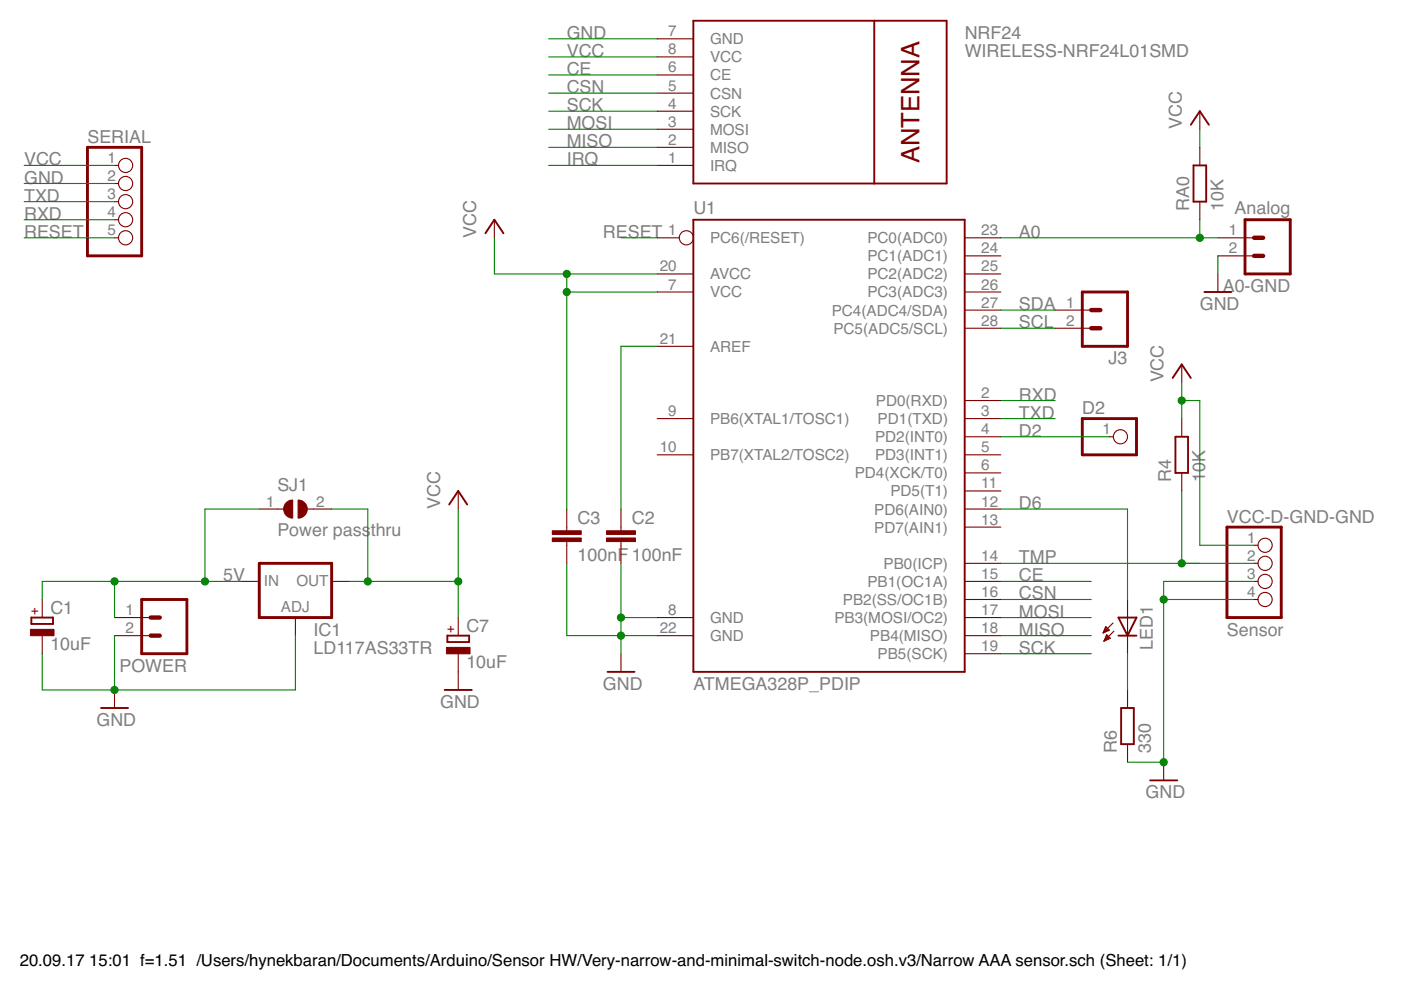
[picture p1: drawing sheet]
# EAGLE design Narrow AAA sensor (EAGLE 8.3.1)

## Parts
A0-GND  Analog  M02PTH  [1X02]
C1  10uF  CPOL-EUE2.5-5  [E2,5-5]
C2  100nF  C-EU025-025X050  [C025-025X050]
C3  100nF  C-EU025-025X050  [C025-025X050]
C7  10uF  CPOL-EUE2.5-5  [E2,5-5]
D2  PINHD-1X1  [1X01]
IC1  LD117AS33TR  [SOT223]
J3  M021X02_NO_SILK  [1X02_NO_SILK]
LED1  LED3MM  [LED3MM]
NRF24  WIRELESS-NRF24L01SMD  [WIRELESS-NRF24L01-SMD]
POWER  M021X02_NO_SILK  [1X02_NO_SILK]
R4  10K  R-EU_0204/7  [0204/7]
R6  330  R-EU_0204/7  [0204/7]
RA0  10K  R-EU_0204/7  [0204/7]
SERIAL  PINHD-1X5  [1X05]
SJ1  Power passthru  SJ  [SJ]
U1  ATMEGA328P_PDIP  [DIL28-3]
VCC-D-GND-GND  Sensor  PINHD-1X4  [1X04]

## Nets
5V: C1.+ IC1.3(IN) POWER.1 SJ1.1
A0: A0-GND.1 RA0.1 U1.23(PC0(ADC0))
CE: NRF24.6(CE) U1.15(PB1(OC1A))
CSN: NRF24.5(CSN) U1.16(PB2(SS/OC1B))
D2: D2.1 U1.4(PD2(INT0))
D6: LED1.A U1.12(PD6(AIN0))
GND [power]: A0-GND.2 C1.- C2.2 C3.2 C7.- IC1.1(ADJ) NRF24.7(GND) POWER.2 R6.1 SERIAL.2 U1.8(GND) U1.22(GND) VCC-D-GND-GND.3 VCC-D-GND-GND.4
IRQ: NRF24.1(IRQ)
MISO: NRF24.2(MISO) U1.18(PB4(MISO))
MOSI: NRF24.3(MOSI) U1.17(PB3(MOSI/OC2))
N$1: LED1.K(C) R6.2
N$8: C2.1 U1.21(AREF)
RESET: SERIAL.5 U1.1(PC6(/RESET))
RXD: SERIAL.4 U1.2(PD0(RXD))
SCK: NRF24.4(SCK) U1.19(PB5(SCK))
SCL: J3.2 U1.28(PC5(ADC5/SCL))
SDA: J3.1 U1.27(PC4(ADC4/SDA))
TMP: R4.1 U1.14(PB0(ICP)) VCC-D-GND-GND.2
TXD: SERIAL.3 U1.3(PD1(TXD))
VCC [power]: C3.1 C7.+ IC1.4(OUT) NRF24.8(VCC) R4.2 RA0.2 SERIAL.1 SJ1.2 U1.7(VCC) U1.20(AVCC) VCC-D-GND-GND.1
Unconnected: U1.5(PD3(INT1)) U1.6(PD4(XCK/T0)) U1.9(PB6(XTAL1/TOSC1)) U1.10(PB7(XTAL2/TOSC2)) U1.11(PD5(T1)) U1.13(PD7(AIN1)) U1.24(PC1(ADC1)) U1.25(PC2(ADC2)) U1.26(PC3(ADC3))

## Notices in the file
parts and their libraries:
SparkFun-Connectors: Licensing: Creative Commons ShareAlike 4.0 International - https://creativecommons.org/licenses/by-sa/4.0
